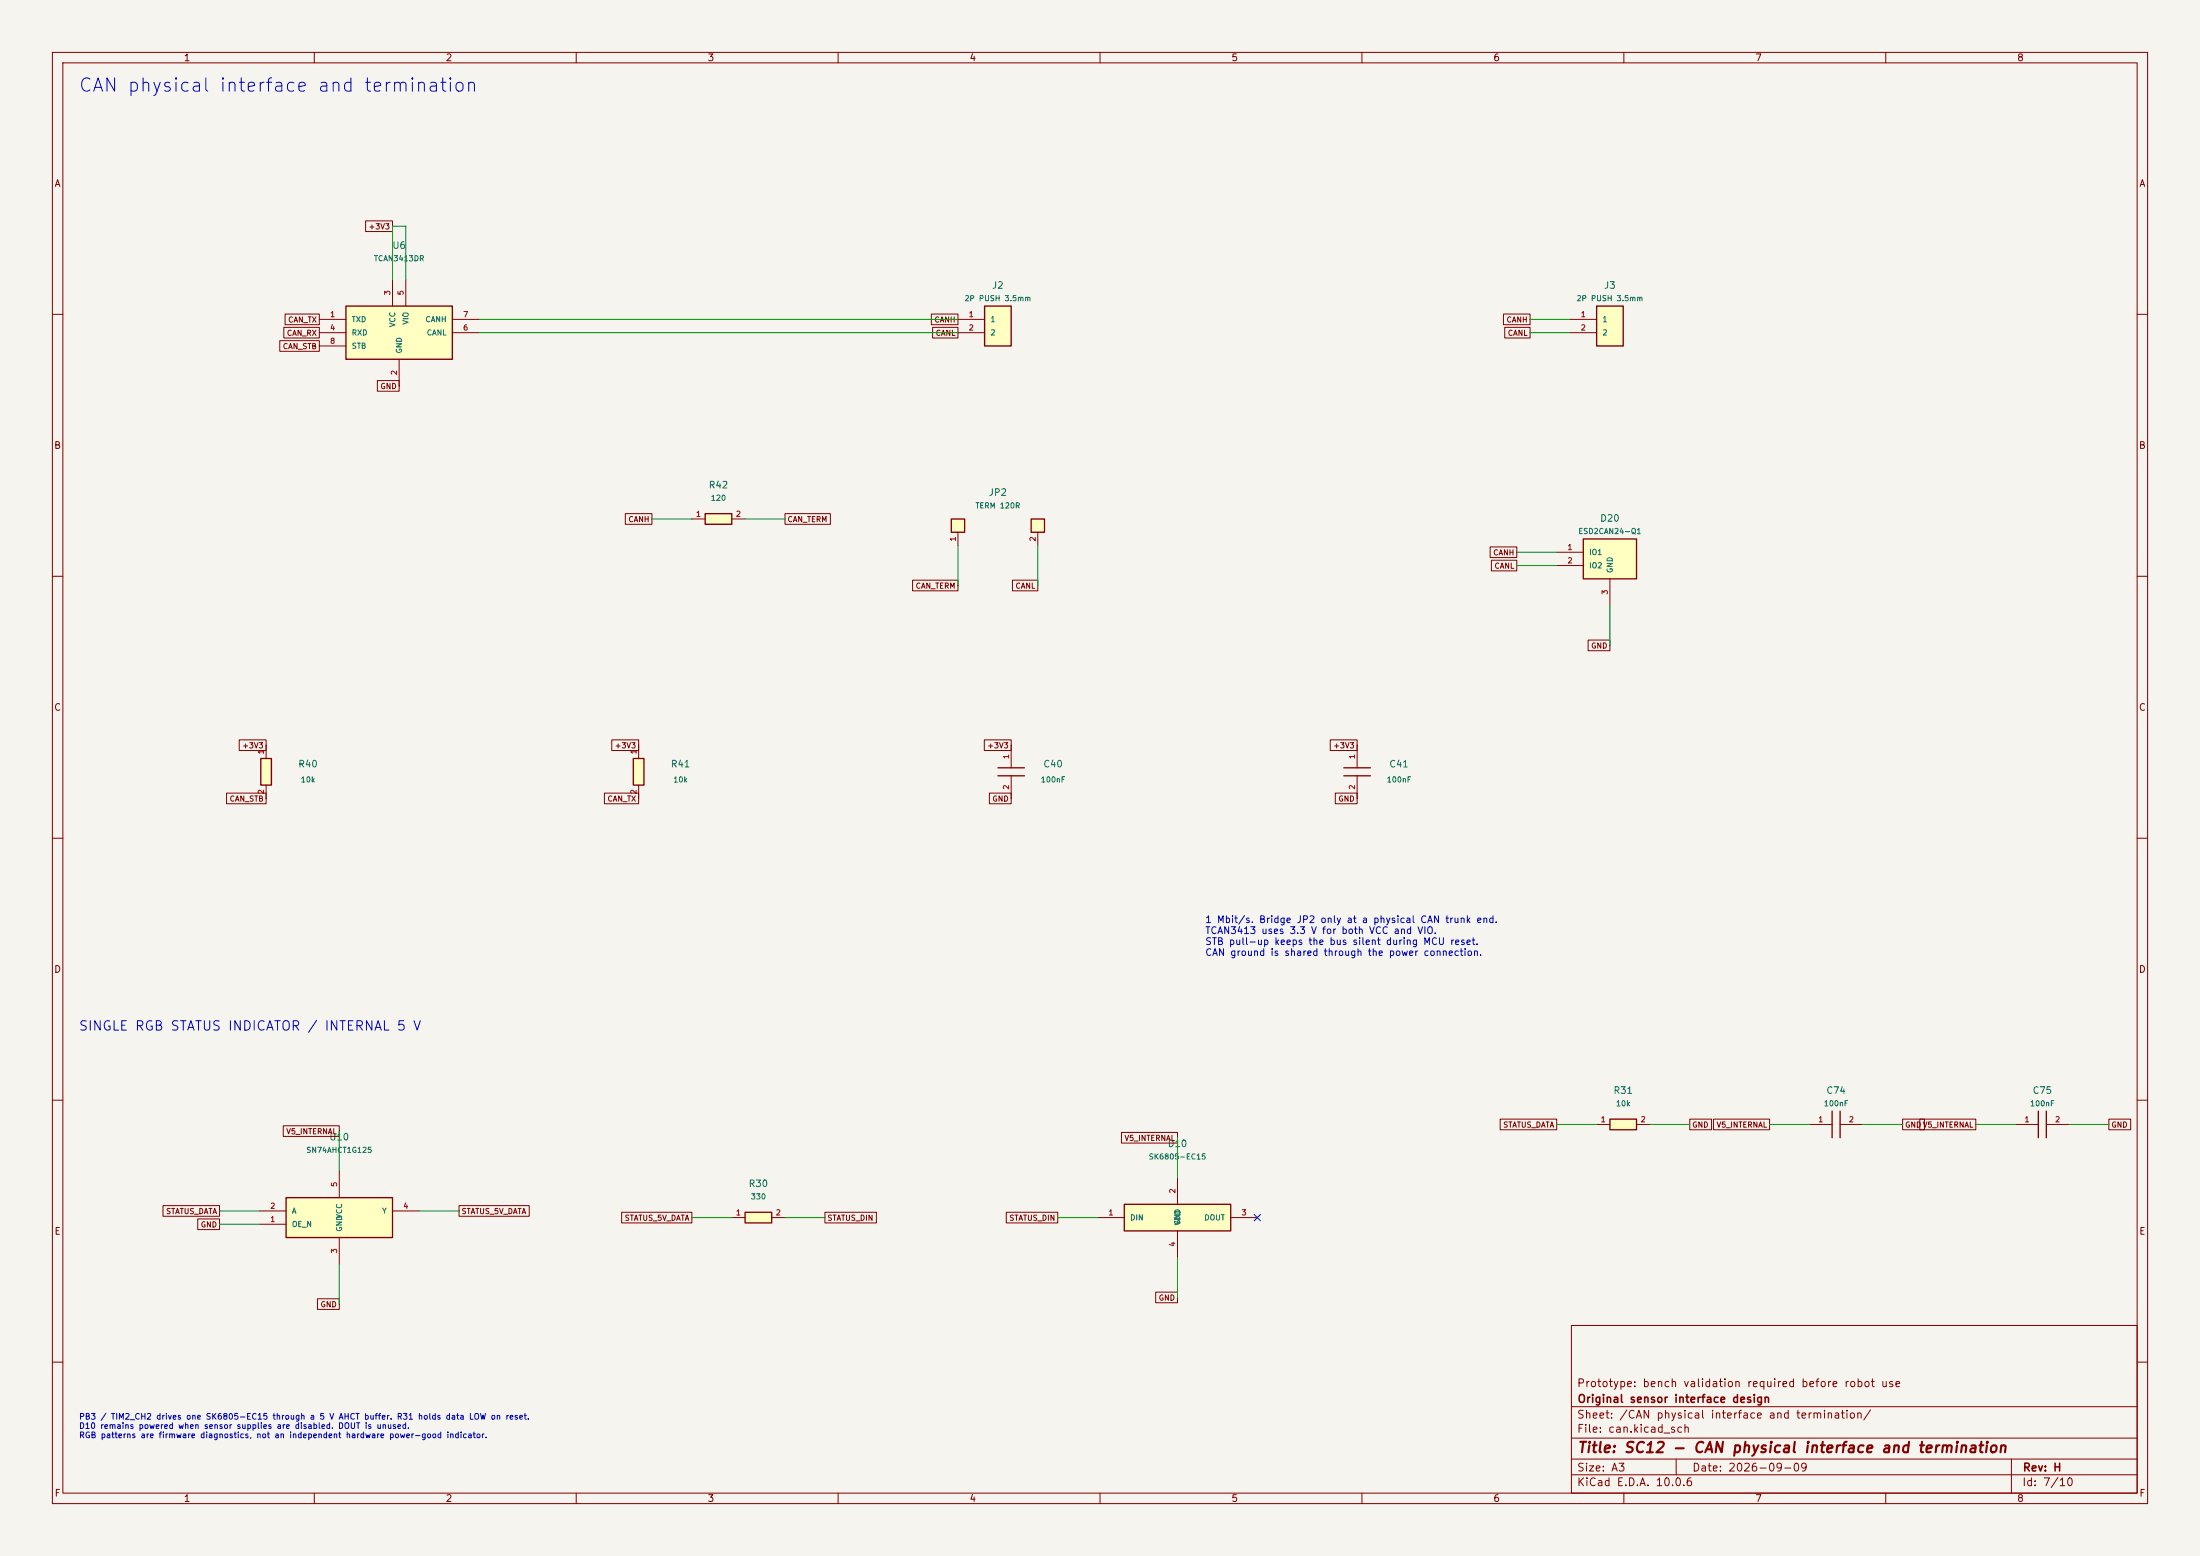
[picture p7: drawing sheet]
(kicad_sch (version 20250114) (generator "eeschema") (paper "A3")
(title_block (title "SC12 - CAN physical interface and termination") (date "2026-09-09") (rev "H") (company "Original sensor interface design") (comment 1 "Prototype: bench validation required before robot use"))
(lib_symbols
(symbol "FRC_Sensor_CAN:C" (pin_names (offset 1.016)) (in_bom yes) (on_board yes)
(property "Reference" "C" (at 0 10 0) (effects (font (size 1.27 1.27))))
(property "Value" "C" (at 0 7 0) (effects (font (size 1.27 1.27))))
(property "Footprint" "" (at 0 0 0) (effects (font (size 1.27 1.27)) (hide yes)))
(property "Datasheet" "" (at 0 0 0) (effects (font (size 1.27 1.27)) (hide yes)))
(symbol "C_1_1" (polyline (pts (xy -0.762 -2.54) (xy -0.762 2.54)) (stroke (width 0.254) (type default)) (fill (type none)))(polyline (pts (xy 0.762 -2.54) (xy 0.762 2.54)) (stroke (width 0.254) (type default)) (fill (type none)))
(pin passive line (at -5.08 0 0) (length 4.318) (name "" (effects (font (size 1.016 1.016)))) (number "1" (effects (font (size 1.016 1.016)))))
(pin passive line (at 5.08 0 180) (length 4.318) (name "" (effects (font (size 1.016 1.016)))) (number "2" (effects (font (size 1.016 1.016)))))))
(symbol "FRC_Sensor_CAN:CAN" (pin_names (offset 1.016)) (in_bom yes) (on_board yes)
(property "Reference" "U" (at 0 10 0) (effects (font (size 1.27 1.27))))
(property "Value" "CAN" (at 0 7 0) (effects (font (size 1.27 1.27))))
(property "Footprint" "" (at 0 0 0) (effects (font (size 1.27 1.27)) (hide yes)))
(property "Datasheet" "" (at 0 0 0) (effects (font (size 1.27 1.27)) (hide yes)))
(symbol "CAN_1_1" (rectangle (start -10.16 5.08) (end 10.16 -5.08) (stroke (width .254) (type default)) (fill (type background)))
(pin input line (at -15.24 2.54 0) (length 5.08) (name "TXD" (effects (font (size 1.016 1.016)))) (number "1" (effects (font (size 1.016 1.016)))))
(pin output line (at -15.24 0 0) (length 5.08) (name "RXD" (effects (font (size 1.016 1.016)))) (number "4" (effects (font (size 1.016 1.016)))))
(pin input line (at -15.24 -2.54 0) (length 5.08) (name "STB" (effects (font (size 1.016 1.016)))) (number "8" (effects (font (size 1.016 1.016)))))
(pin bidirectional line (at 15.24 2.54 180) (length 5.08) (name "CANH" (effects (font (size 1.016 1.016)))) (number "7" (effects (font (size 1.016 1.016)))))
(pin bidirectional line (at 15.24 0 180) (length 5.08) (name "CANL" (effects (font (size 1.016 1.016)))) (number "6" (effects (font (size 1.016 1.016)))))
(pin power_in line (at -1.27 10.16 270) (length 5.08) (name "VCC" (effects (font (size 1.016 1.016)))) (number "3" (effects (font (size 1.016 1.016)))))
(pin power_in line (at 1.27 10.16 270) (length 5.08) (name "VIO" (effects (font (size 1.016 1.016)))) (number "5" (effects (font (size 1.016 1.016)))))
(pin power_in line (at 0 -10.16 90) (length 5.08) (name "GND" (effects (font (size 1.016 1.016)))) (number "2" (effects (font (size 1.016 1.016)))))))
(symbol "FRC_Sensor_CAN:CAN_TVS" (pin_names (offset 1.016)) (in_bom yes) (on_board yes)
(property "Reference" "U" (at 0 10 0) (effects (font (size 1.27 1.27))))
(property "Value" "CAN_TVS" (at 0 7 0) (effects (font (size 1.27 1.27))))
(property "Footprint" "" (at 0 0 0) (effects (font (size 1.27 1.27)) (hide yes)))
(property "Datasheet" "" (at 0 0 0) (effects (font (size 1.27 1.27)) (hide yes)))
(symbol "CAN_TVS_1_1" (rectangle (start -5.08 3.81) (end 5.08 -3.81) (stroke (width .254) (type default)) (fill (type background)))
(pin passive line (at -10.16 1.27 0) (length 5.08) (name "IO1" (effects (font (size 1.016 1.016)))) (number "1" (effects (font (size 1.016 1.016)))))
(pin passive line (at -10.16 -1.27 0) (length 5.08) (name "IO2" (effects (font (size 1.016 1.016)))) (number "2" (effects (font (size 1.016 1.016)))))
(pin passive line (at 0 -8.89 90) (length 5.08) (name "GND" (effects (font (size 1.016 1.016)))) (number "3" (effects (font (size 1.016 1.016)))))))
(symbol "FRC_Sensor_CAN:CONN2" (pin_names (offset 1.016)) (in_bom yes) (on_board yes)
(property "Reference" "J" (at 0 10 0) (effects (font (size 1.27 1.27))))
(property "Value" "CONN2" (at 0 7 0) (effects (font (size 1.27 1.27))))
(property "Footprint" "" (at 0 0 0) (effects (font (size 1.27 1.27)) (hide yes)))
(property "Datasheet" "" (at 0 0 0) (effects (font (size 1.27 1.27)) (hide yes)))
(symbol "CONN2_1_1" (rectangle (start -2.54 3.81) (end 2.54 -3.81) (stroke (width .254) (type default)) (fill (type background)))
(pin passive line (at -7.62 1.27 0) (length 5.08) (name "1" (effects (font (size 1.016 1.016)))) (number "1" (effects (font (size 1.016 1.016)))))
(pin passive line (at -7.62 -1.27 0) (length 5.08) (name "2" (effects (font (size 1.016 1.016)))) (number "2" (effects (font (size 1.016 1.016)))))))
(symbol "FRC_Sensor_CAN:LED_BUFFER" (pin_names (offset 1.016)) (in_bom yes) (on_board yes)
(property "Reference" "U" (at 0 10 0) (effects (font (size 1.27 1.27))))
(property "Value" "LED_BUFFER" (at 0 7 0) (effects (font (size 1.27 1.27))))
(property "Footprint" "" (at 0 0 0) (effects (font (size 1.27 1.27)) (hide yes)))
(property "Datasheet" "" (at 0 0 0) (effects (font (size 1.27 1.27)) (hide yes)))
(symbol "LED_BUFFER_1_1" (rectangle (start -10.16 3.81) (end 10.16 -3.81) (stroke (width .254) (type default)) (fill (type background)))
(pin input line (at -15.24 1.27 0) (length 5.08) (name "A" (effects (font (size 1.016 1.016)))) (number "2" (effects (font (size 1.016 1.016)))))
(pin input line (at -15.24 -1.27 0) (length 5.08) (name "OE_N" (effects (font (size 1.016 1.016)))) (number "1" (effects (font (size 1.016 1.016)))))
(pin output line (at 15.24 1.27 180) (length 5.08) (name "Y" (effects (font (size 1.016 1.016)))) (number "4" (effects (font (size 1.016 1.016)))))
(pin power_in line (at 0 8.89 270) (length 5.08) (name "VCC" (effects (font (size 1.016 1.016)))) (number "5" (effects (font (size 1.016 1.016)))))
(pin power_in line (at 0 -8.89 90) (length 5.08) (name "GND" (effects (font (size 1.016 1.016)))) (number "3" (effects (font (size 1.016 1.016)))))))
(symbol "FRC_Sensor_CAN:R" (pin_names (offset 1.016)) (in_bom yes) (on_board yes)
(property "Reference" "R" (at 0 10 0) (effects (font (size 1.27 1.27))))
(property "Value" "R" (at 0 7 0) (effects (font (size 1.27 1.27))))
(property "Footprint" "" (at 0 0 0) (effects (font (size 1.27 1.27)) (hide yes)))
(property "Datasheet" "" (at 0 0 0) (effects (font (size 1.27 1.27)) (hide yes)))
(symbol "R_1_1" (rectangle (start -2.54 1.016) (end 2.54 -1.016) (stroke (width .254) (type default)) (fill (type background)))
(pin passive line (at -5.08 0 0) (length 2.54) (name "" (effects (font (size 1.016 1.016)))) (number "1" (effects (font (size 1.016 1.016)))))
(pin passive line (at 5.08 0 180) (length 2.54) (name "" (effects (font (size 1.016 1.016)))) (number "2" (effects (font (size 1.016 1.016)))))))
(symbol "FRC_Sensor_CAN:RGB_LED" (pin_names (offset 1.016)) (in_bom yes) (on_board yes)
(property "Reference" "U" (at 0 10 0) (effects (font (size 1.27 1.27))))
(property "Value" "RGB_LED" (at 0 7 0) (effects (font (size 1.27 1.27))))
(property "Footprint" "" (at 0 0 0) (effects (font (size 1.27 1.27)) (hide yes)))
(property "Datasheet" "" (at 0 0 0) (effects (font (size 1.27 1.27)) (hide yes)))
(symbol "RGB_LED_1_1" (rectangle (start -10.16 2.54) (end 10.16 -2.54) (stroke (width .254) (type default)) (fill (type background)))
(pin input line (at -15.24 0 0) (length 5.08) (name "DIN" (effects (font (size 1.016 1.016)))) (number "1" (effects (font (size 1.016 1.016)))))
(pin output line (at 15.24 0 180) (length 5.08) (name "DOUT" (effects (font (size 1.016 1.016)))) (number "3" (effects (font (size 1.016 1.016)))))
(pin power_in line (at 0 7.62 270) (length 5.08) (name "VDD" (effects (font (size 1.016 1.016)))) (number "2" (effects (font (size 1.016 1.016)))))
(pin power_in line (at 0 -7.62 90) (length 5.08) (name "GND" (effects (font (size 1.016 1.016)))) (number "4" (effects (font (size 1.016 1.016)))))))
(symbol "FRC_Sensor_CAN:SEL2" (pin_names (offset 1.016)) (in_bom yes) (on_board yes)
(property "Reference" "JP" (at 0 10 0) (effects (font (size 1.27 1.27))))
(property "Value" "SEL2" (at 0 7 0) (effects (font (size 1.27 1.27))))
(property "Footprint" "" (at 0 0 0) (effects (font (size 1.27 1.27)) (hide yes)))
(property "Datasheet" "" (at 0 0 0) (effects (font (size 1.27 1.27)) (hide yes)))
(symbol "SEL2_1_1" (rectangle (start -8.89 -2.54) (end -6.35 0) (stroke (width .254) (type default)) (fill (type background)))(rectangle (start 6.35 -2.54) (end 8.89 0) (stroke (width .254) (type default)) (fill (type background)))
(pin passive line (at -7.62 -5.08 90) (length 2.54) (name "" (effects (font (size 1.016 1.016)))) (number "1" (effects (font (size 1.016 1.016)))))
(pin passive line (at 7.62 -5.08 90) (length 2.54) (name "" (effects (font (size 1.016 1.016)))) (number "2" (effects (font (size 1.016 1.016))))))))
(text "CAN physical interface and termination" (at 15 15 0) (effects (font (size 2.54 2.54)) (justify left top)))
(symbol (lib_id "FRC_Sensor_CAN:CAN") (at 76.2 63.5 0) (unit 1) (in_bom yes) (on_board yes) (dnp no) (property "Reference" "U6" (at 76.2 46.84 0) (effects (font (size 1.27 1.27))))(property "Value" "TCAN3413DR" (at 76.2 49.34 0) (effects (font (size 1.016 1.016))))(property "Footprint" "FRC_Sensor_CAN:SOIC-8_3.9x4.9mm_P1.27mm" (at 76.2 63.5 0) (effects (font (size 1.27 1.27)) (hide yes)))(property "Datasheet" "" (at 76.2 63.5 0) (effects (font (size 1.27 1.27)) (hide yes)))(property "MPN" "TCAN3413DR" (at 76.2 63.5 0) (effects (font (size 1.27 1.27)) (hide yes)))(property "Notes" "" (at 76.2 63.5 0) (effects (font (size 1.27 1.27)) (hide yes)))(pin "1")(pin "4")(pin "8")(pin "7")(pin "6")(pin "3")(pin "5")(pin "2") )
(global_label "CAN_TX" (shape passive) (at 60.96 60.96 0) (effects (font (size 1.016 1.016)) (justify right)) (property "Intersheetrefs" "${INTERSHEET_REFS}" (at 60.96 60.96 0) (effects (font (size 1.27 1.27)) (hide yes))))
(global_label "CAN_RX" (shape passive) (at 60.96 63.5 0) (effects (font (size 1.016 1.016)) (justify right)) (property "Intersheetrefs" "${INTERSHEET_REFS}" (at 60.96 63.5 0) (effects (font (size 1.27 1.27)) (hide yes))))
(global_label "CAN_STB" (shape passive) (at 60.96 66.04 0) (effects (font (size 1.016 1.016)) (justify right)) (property "Intersheetrefs" "${INTERSHEET_REFS}" (at 60.96 66.04 0) (effects (font (size 1.27 1.27)) (hide yes))))
(global_label "GND" (shape passive) (at 76.2 73.66 0) (effects (font (size 1.016 1.016)) (justify right)) (property "Intersheetrefs" "${INTERSHEET_REFS}" (at 76.2 73.66 0) (effects (font (size 1.27 1.27)) (hide yes))))
(wire (pts (xy 74.93 53.34) (xy 74.93 43.18)) (stroke (width 0) (type default)))
(wire (pts (xy 74.93 43.18) (xy 77.47 43.18)) (stroke (width 0) (type default)))
(wire (pts (xy 77.47 43.18) (xy 77.47 53.34)) (stroke (width 0) (type default)))
(global_label "+3V3" (shape passive) (at 74.93 43.18 0) (effects (font (size 1.016 1.016)) (justify right)) (property "Intersheetrefs" "${INTERSHEET_REFS}" (at 74.93 43.18 0) (effects (font (size 1.27 1.27)) (hide yes))))
(symbol (lib_id "FRC_Sensor_CAN:CONN2") (at 190.5 62.230000000000004 0) (unit 1) (in_bom yes) (on_board yes) (dnp no) (property "Reference" "J2" (at 190.5 54.46 0) (effects (font (size 1.27 1.27))))(property "Value" "2P PUSH 3.5mm" (at 190.5 56.96 0) (effects (font (size 1.016 1.016))))(property "Footprint" "FRC_Sensor_CAN:Weidmuller_LSF_90_2P" (at 190.5 62.23 0) (effects (font (size 1.27 1.27)) (hide yes)))(property "Datasheet" "" (at 190.5 62.23 0) (effects (font (size 1.27 1.27)) (hide yes)))(property "MPN" "1824420000" (at 190.5 62.23 0) (effects (font (size 1.27 1.27)) (hide yes)))(property "Notes" "Horizontal /90 push-in; 8 mm strip, 7 mm pin-row spacing, two solder pins per pole." (at 190.5 62.23 0) (effects (font (size 1.27 1.27)) (hide yes)))(pin "1")(pin "2") )
(wire (pts (xy 299.72 60.96) (xy 292.1 60.96)) (stroke (width 0) (type default)))
(global_label "CANH" (shape passive) (at 292.1 60.96 0) (effects (font (size 1.016 1.016)) (justify right)) (property "Intersheetrefs" "${INTERSHEET_REFS}" (at 292.1 60.96 0) (effects (font (size 1.27 1.27)) (hide yes))))
(wire (pts (xy 299.72 63.5) (xy 292.1 63.5)) (stroke (width 0) (type default)))
(global_label "CANL" (shape passive) (at 292.1 63.5 0) (effects (font (size 1.016 1.016)) (justify right)) (property "Intersheetrefs" "${INTERSHEET_REFS}" (at 292.1 63.5 0) (effects (font (size 1.27 1.27)) (hide yes))))
(symbol (lib_id "FRC_Sensor_CAN:CONN2") (at 307.34000000000003 62.230000000000004 0) (unit 1) (in_bom yes) (on_board yes) (dnp no) (property "Reference" "J3" (at 307.34 54.46 0) (effects (font (size 1.27 1.27))))(property "Value" "2P PUSH 3.5mm" (at 307.34 56.96 0) (effects (font (size 1.016 1.016))))(property "Footprint" "FRC_Sensor_CAN:Weidmuller_LSF_90_2P" (at 307.34 62.23 0) (effects (font (size 1.27 1.27)) (hide yes)))(property "Datasheet" "" (at 307.34 62.23 0) (effects (font (size 1.27 1.27)) (hide yes)))(property "MPN" "1824420000" (at 307.34 62.23 0) (effects (font (size 1.27 1.27)) (hide yes)))(property "Notes" "Horizontal /90 push-in; 8 mm strip, 7 mm pin-row spacing, two solder pins per pole." (at 307.34 62.23 0) (effects (font (size 1.27 1.27)) (hide yes)))(pin "1")(pin "2") )
(wire (pts (xy 91.44 60.96) (xy 182.88 60.96)) (stroke (width 0) (type default)))
(wire (pts (xy 91.44 63.5) (xy 182.88 63.5)) (stroke (width 0) (type default)))
(global_label "CANH" (shape passive) (at 182.88 60.96 0) (effects (font (size 1.016 1.016)) (justify right)) (property "Intersheetrefs" "${INTERSHEET_REFS}" (at 182.88 60.96 0) (effects (font (size 1.27 1.27)) (hide yes))))
(global_label "CANL" (shape passive) (at 182.88 63.5 0) (effects (font (size 1.016 1.016)) (justify right)) (property "Intersheetrefs" "${INTERSHEET_REFS}" (at 182.88 63.5 0) (effects (font (size 1.27 1.27)) (hide yes))))
(wire (pts (xy 132.08 99.06) (xy 124.46 99.06)) (stroke (width 0) (type default)))
(global_label "CANH" (shape passive) (at 124.46 99.06 0) (effects (font (size 1.016 1.016)) (justify right)) (property "Intersheetrefs" "${INTERSHEET_REFS}" (at 124.46 99.06 0) (effects (font (size 1.27 1.27)) (hide yes))))
(wire (pts (xy 142.24 99.06) (xy 149.86 99.06)) (stroke (width 0) (type default)))
(global_label "CAN_TERM" (shape passive) (at 149.86 99.06 180) (effects (font (size 1.016 1.016)) (justify left)) (property "Intersheetrefs" "${INTERSHEET_REFS}" (at 149.86 99.06 0) (effects (font (size 1.27 1.27)) (hide yes))))
(symbol (lib_id "FRC_Sensor_CAN:R") (at 137.16 99.06 0) (unit 1) (in_bom yes) (on_board yes) (dnp no) (property "Reference" "R42" (at 137.16 92.56 0) (effects (font (size 1.27 1.27))))(property "Value" "120" (at 137.16 95.06 0) (effects (font (size 1.016 1.016))))(property "Footprint" "FRC_Sensor_CAN:R_1206_3216Metric" (at 137.16 99.06 0) (effects (font (size 1.27 1.27)) (hide yes)))(property "Datasheet" "" (at 137.16 99.06 0) (effects (font (size 1.27 1.27)) (hide yes)))(property "MPN" "1206W4F1200T5E" (at 137.16 99.06 0) (effects (font (size 1.27 1.27)) (hide yes)))(property "Notes" "Use termination only if board is the physical end of the CAN trunk." (at 137.16 99.06 0) (effects (font (size 1.27 1.27)) (hide yes)))(pin "1")(pin "2") )
(wire (pts (xy 182.88 104.14) (xy 182.88 111.76)) (stroke (width 0) (type default)))
(global_label "CAN_TERM" (shape passive) (at 182.88 111.76 0) (effects (font (size 1.016 1.016)) (justify right)) (property "Intersheetrefs" "${INTERSHEET_REFS}" (at 182.88 111.76 0) (effects (font (size 1.27 1.27)) (hide yes))))
(wire (pts (xy 198.12 104.14) (xy 198.12 111.76)) (stroke (width 0) (type default)))
(global_label "CANL" (shape passive) (at 198.12 111.76 0) (effects (font (size 1.016 1.016)) (justify right)) (property "Intersheetrefs" "${INTERSHEET_REFS}" (at 198.12 111.76 0) (effects (font (size 1.27 1.27)) (hide yes))))
(symbol (lib_id "FRC_Sensor_CAN:SEL2") (at 190.5 99.06 0) (unit 1) (in_bom no) (on_board yes) (dnp no) (property "Reference" "JP2" (at 190.5 93.98 0) (effects (font (size 1.27 1.27))))(property "Value" "TERM 120R" (at 190.5 96.52 0) (effects (font (size 1.016 1.016))))(property "Footprint" "FRC_Sensor_CAN:SolderSelector_2" (at 190.5 99.06 0) (effects (font (size 1.27 1.27)) (hide yes)))(property "Datasheet" "" (at 190.5 99.06 0) (effects (font (size 1.27 1.27)) (hide yes)))(property "MPN" "" (at 190.5 99.06 0) (effects (font (size 1.27 1.27)) (hide yes)))(property "Notes" "Default open. Bridge only at a physical CAN bus end; total bus must have exactly two terminators." (at 190.5 99.06 0) (effects (font (size 1.27 1.27)) (hide yes)))(pin "1")(pin "2") )
(wire (pts (xy 297.18 105.41) (xy 289.56 105.41)) (stroke (width 0) (type default)))
(global_label "CANH" (shape passive) (at 289.56 105.41 0) (effects (font (size 1.016 1.016)) (justify right)) (property "Intersheetrefs" "${INTERSHEET_REFS}" (at 289.56 105.41 0) (effects (font (size 1.27 1.27)) (hide yes))))
(wire (pts (xy 297.18 107.95) (xy 289.56 107.95)) (stroke (width 0) (type default)))
(global_label "CANL" (shape passive) (at 289.56 107.95 0) (effects (font (size 1.016 1.016)) (justify right)) (property "Intersheetrefs" "${INTERSHEET_REFS}" (at 289.56 107.95 0) (effects (font (size 1.27 1.27)) (hide yes))))
(wire (pts (xy 307.34 115.57) (xy 307.34 123.19)) (stroke (width 0) (type default)))
(global_label "GND" (shape passive) (at 307.34 123.19 0) (effects (font (size 1.016 1.016)) (justify right)) (property "Intersheetrefs" "${INTERSHEET_REFS}" (at 307.34 123.19 0) (effects (font (size 1.27 1.27)) (hide yes))))
(symbol (lib_id "FRC_Sensor_CAN:CAN_TVS") (at 307.34000000000003 106.68 0) (unit 1) (in_bom yes) (on_board yes) (dnp no) (property "Reference" "D20" (at 307.34 98.91 0) (effects (font (size 1.27 1.27))))(property "Value" "ESD2CAN24-Q1" (at 307.34 101.41 0) (effects (font (size 1.016 1.016))))(property "Footprint" "FRC_Sensor_CAN:SOT-23" (at 307.34 106.68 0) (effects (font (size 1.27 1.27)) (hide yes)))(property "Datasheet" "" (at 307.34 106.68 0) (effects (font (size 1.27 1.27)) (hide yes)))(property "MPN" "ESD2CAN24DBZRQ1" (at 307.34 106.68 0) (effects (font (size 1.27 1.27)) (hide yes)))(property "Notes" "" (at 307.34 106.68 0) (effects (font (size 1.27 1.27)) (hide yes)))(pin "1")(pin "2")(pin "3") )
(symbol (lib_id "FRC_Sensor_CAN:R") (at 50.8 147.32 270) (unit 1) (in_bom yes) (on_board yes) (dnp no) (property "Reference" "R40" (at 58.8 145.82 90) (effects (font (size 1.27 1.27))))(property "Value" "10k" (at 58.8 148.82 90) (effects (font (size 1.016 1.016))))(property "Footprint" "FRC_Sensor_CAN:R_0805_2012Metric" (at 50.8 147.32 0) (effects (font (size 1.27 1.27)) (hide yes)))(property "Datasheet" "" (at 50.8 147.32 0) (effects (font (size 1.27 1.27)) (hide yes)))(property "MPN" "0805W8F1002T5E" (at 50.8 147.32 0) (effects (font (size 1.27 1.27)) (hide yes)))(property "Notes" "" (at 50.8 147.32 0) (effects (font (size 1.27 1.27)) (hide yes)))(pin "1")(pin "2") )
(global_label "+3V3" (shape passive) (at 50.8 142.24 0) (effects (font (size 1.016 1.016)) (justify right)) (property "Intersheetrefs" "${INTERSHEET_REFS}" (at 50.8 142.24 0) (effects (font (size 1.27 1.27)) (hide yes))))
(global_label "CAN_STB" (shape passive) (at 50.8 152.4 0) (effects (font (size 1.016 1.016)) (justify right)) (property "Intersheetrefs" "${INTERSHEET_REFS}" (at 50.8 152.4 0) (effects (font (size 1.27 1.27)) (hide yes))))
(symbol (lib_id "FRC_Sensor_CAN:R") (at 121.92 147.32 270) (unit 1) (in_bom yes) (on_board yes) (dnp no) (property "Reference" "R41" (at 129.92 145.82 90) (effects (font (size 1.27 1.27))))(property "Value" "10k" (at 129.92 148.82 90) (effects (font (size 1.016 1.016))))(property "Footprint" "FRC_Sensor_CAN:R_0805_2012Metric" (at 121.92 147.32 0) (effects (font (size 1.27 1.27)) (hide yes)))(property "Datasheet" "" (at 121.92 147.32 0) (effects (font (size 1.27 1.27)) (hide yes)))(property "MPN" "0805W8F1002T5E" (at 121.92 147.32 0) (effects (font (size 1.27 1.27)) (hide yes)))(property "Notes" "" (at 121.92 147.32 0) (effects (font (size 1.27 1.27)) (hide yes)))(pin "1")(pin "2") )
(global_label "+3V3" (shape passive) (at 121.92 142.24 0) (effects (font (size 1.016 1.016)) (justify right)) (property "Intersheetrefs" "${INTERSHEET_REFS}" (at 121.92 142.24 0) (effects (font (size 1.27 1.27)) (hide yes))))
(global_label "CAN_TX" (shape passive) (at 121.92 152.4 0) (effects (font (size 1.016 1.016)) (justify right)) (property "Intersheetrefs" "${INTERSHEET_REFS}" (at 121.92 152.4 0) (effects (font (size 1.27 1.27)) (hide yes))))
(symbol (lib_id "FRC_Sensor_CAN:C") (at 193.04 147.32 270) (unit 1) (in_bom yes) (on_board yes) (dnp no) (property "Reference" "C40" (at 201.04 145.82 90) (effects (font (size 1.27 1.27))))(property "Value" "100nF" (at 201.04 148.82 90) (effects (font (size 1.016 1.016))))(property "Footprint" "FRC_Sensor_CAN:C_0805_2012Metric" (at 193.04 147.32 0) (effects (font (size 1.27 1.27)) (hide yes)))(property "Datasheet" "" (at 193.04 147.32 0) (effects (font (size 1.27 1.27)) (hide yes)))(property "MPN" "CL21B104KCFNNNE" (at 193.04 147.32 0) (effects (font (size 1.27 1.27)) (hide yes)))(property "Notes" "" (at 193.04 147.32 0) (effects (font (size 1.27 1.27)) (hide yes)))(pin "1")(pin "2") )
(global_label "+3V3" (shape passive) (at 193.04 142.24 0) (effects (font (size 1.016 1.016)) (justify right)) (property "Intersheetrefs" "${INTERSHEET_REFS}" (at 193.04 142.24 0) (effects (font (size 1.27 1.27)) (hide yes))))
(global_label "GND" (shape passive) (at 193.04 152.4 0) (effects (font (size 1.016 1.016)) (justify right)) (property "Intersheetrefs" "${INTERSHEET_REFS}" (at 193.04 152.4 0) (effects (font (size 1.27 1.27)) (hide yes))))
(symbol (lib_id "FRC_Sensor_CAN:C") (at 259.08 147.32 270) (unit 1) (in_bom yes) (on_board yes) (dnp no) (property "Reference" "C41" (at 267.08 145.82 90) (effects (font (size 1.27 1.27))))(property "Value" "100nF" (at 267.08 148.82 90) (effects (font (size 1.016 1.016))))(property "Footprint" "FRC_Sensor_CAN:C_0805_2012Metric" (at 259.08 147.32 0) (effects (font (size 1.27 1.27)) (hide yes)))(property "Datasheet" "" (at 259.08 147.32 0) (effects (font (size 1.27 1.27)) (hide yes)))(property "MPN" "CL21B104KCFNNNE" (at 259.08 147.32 0) (effects (font (size 1.27 1.27)) (hide yes)))(property "Notes" "" (at 259.08 147.32 0) (effects (font (size 1.27 1.27)) (hide yes)))(pin "1")(pin "2") )
(global_label "+3V3" (shape passive) (at 259.08 142.24 0) (effects (font (size 1.016 1.016)) (justify right)) (property "Intersheetrefs" "${INTERSHEET_REFS}" (at 259.08 142.24 0) (effects (font (size 1.27 1.27)) (hide yes))))
(global_label "GND" (shape passive) (at 259.08 152.4 0) (effects (font (size 1.016 1.016)) (justify right)) (property "Intersheetrefs" "${INTERSHEET_REFS}" (at 259.08 152.4 0) (effects (font (size 1.27 1.27)) (hide yes))))
(text "1 Mbit/s. Bridge JP2 only at a physical CAN trunk end.\nTCAN3413 uses 3.3 V for both VCC and VIO.\nSTB pull-up keeps the bus silent during MCU reset.\nCAN ground is shared through the power connection." (at 230 175 0) (effects (font (size 1.3 1.3)) (justify left top)))
(text "SINGLE RGB STATUS INDICATOR / INTERNAL 5 V" (at 15 195 0) (effects (font (size 1.8 1.8)) (justify left top)))
(wire (pts (xy 49.53 231.14) (xy 41.91 231.14)) (stroke (width 0) (type default)))
(global_label "STATUS_DATA" (shape passive) (at 41.91 231.14 0) (effects (font (size 1.016 1.016)) (justify right)) (property "Intersheetrefs" "${INTERSHEET_REFS}" (at 41.91 231.14 0) (effects (font (size 1.27 1.27)) (hide yes))))
(wire (pts (xy 49.53 233.68) (xy 41.91 233.68)) (stroke (width 0) (type default)))
(global_label "GND" (shape passive) (at 41.91 233.68 0) (effects (font (size 1.016 1.016)) (justify right)) (property "Intersheetrefs" "${INTERSHEET_REFS}" (at 41.91 233.68 0) (effects (font (size 1.27 1.27)) (hide yes))))
(wire (pts (xy 80.01 231.14) (xy 87.63 231.14)) (stroke (width 0) (type default)))
(global_label "STATUS_5V_DATA" (shape passive) (at 87.63 231.14 180) (effects (font (size 1.016 1.016)) (justify left)) (property "Intersheetrefs" "${INTERSHEET_REFS}" (at 87.63 231.14 0) (effects (font (size 1.27 1.27)) (hide yes))))
(wire (pts (xy 64.77 223.52) (xy 64.77 215.9)) (stroke (width 0) (type default)))
(global_label "V5_INTERNAL" (shape passive) (at 64.77 215.9 0) (effects (font (size 1.016 1.016)) (justify right)) (property "Intersheetrefs" "${INTERSHEET_REFS}" (at 64.77 215.9 0) (effects (font (size 1.27 1.27)) (hide yes))))
(wire (pts (xy 64.77 241.3) (xy 64.77 248.92)) (stroke (width 0) (type default)))
(global_label "GND" (shape passive) (at 64.77 248.92 0) (effects (font (size 1.016 1.016)) (justify right)) (property "Intersheetrefs" "${INTERSHEET_REFS}" (at 64.77 248.92 0) (effects (font (size 1.27 1.27)) (hide yes))))
(symbol (lib_id "FRC_Sensor_CAN:LED_BUFFER") (at 64.77 232.41 0) (unit 1) (in_bom yes) (on_board yes) (dnp no) (property "Reference" "U10" (at 64.77 217.02 0) (effects (font (size 1.27 1.27))))(property "Value" "SN74AHCT1G125" (at 64.77 219.52 0) (effects (font (size 1.016 1.016))))(property "Footprint" "FRC_Sensor_CAN:SOT-23-5" (at 64.77 232.41 0) (effects (font (size 1.27 1.27)) (hide yes)))(property "Datasheet" "" (at 64.77 232.41 0) (effects (font (size 1.27 1.27)) (hide yes)))(property "MPN" "SN74AHCT1G125DBVR" (at 64.77 232.41 0) (effects (font (size 1.27 1.27)) (hide yes)))(property "Notes" "5V AHCT buffer accepts 3.3V MCU data. OE_N grounded. R31 holds input LOW while MCU reset; LED is a software indicator, not an independent power-good signal." (at 64.77 232.41 0) (effects (font (size 1.27 1.27)) (hide yes)))(pin "2")(pin "1")(pin "4")(pin "5")(pin "3") )
(wire (pts (xy 139.7 232.41) (xy 132.08 232.41)) (stroke (width 0) (type default)))
(global_label "STATUS_5V_DATA" (shape passive) (at 132.08 232.41 0) (effects (font (size 1.016 1.016)) (justify right)) (property "Intersheetrefs" "${INTERSHEET_REFS}" (at 132.08 232.41 0) (effects (font (size 1.27 1.27)) (hide yes))))
(wire (pts (xy 149.86 232.41) (xy 157.48 232.41)) (stroke (width 0) (type default)))
(global_label "STATUS_DIN" (shape passive) (at 157.48 232.41 180) (effects (font (size 1.016 1.016)) (justify left)) (property "Intersheetrefs" "${INTERSHEET_REFS}" (at 157.48 232.41 0) (effects (font (size 1.27 1.27)) (hide yes))))
(symbol (lib_id "FRC_Sensor_CAN:R") (at 144.78 232.41 0) (unit 1) (in_bom yes) (on_board yes) (dnp no) (property "Reference" "R30" (at 144.78 225.91 0) (effects (font (size 1.27 1.27))))(property "Value" "330" (at 144.78 228.41 0) (effects (font (size 1.016 1.016))))(property "Footprint" "FRC_Sensor_CAN:R_0805_2012Metric" (at 144.78 232.41 0) (effects (font (size 1.27 1.27)) (hide yes)))(property "Datasheet" "" (at 144.78 232.41 0) (effects (font (size 1.27 1.27)) (hide yes)))(property "MPN" "0805W8F3300T5E" (at 144.78 232.41 0) (effects (font (size 1.27 1.27)) (hide yes)))(property "Notes" "330 ohm LED data series resistor; short local route after level buffer." (at 144.78 232.41 0) (effects (font (size 1.27 1.27)) (hide yes)))(pin "1")(pin "2") )
(wire (pts (xy 209.55 232.41) (xy 201.93 232.41)) (stroke (width 0) (type default)))
(global_label "STATUS_DIN" (shape passive) (at 201.93 232.41 0) (effects (font (size 1.016 1.016)) (justify right)) (property "Intersheetrefs" "${INTERSHEET_REFS}" (at 201.93 232.41 0) (effects (font (size 1.27 1.27)) (hide yes))))
(no_connect (at 240.03 232.41))
(wire (pts (xy 224.79 224.79) (xy 224.79 217.17)) (stroke (width 0) (type default)))
(global_label "V5_INTERNAL" (shape passive) (at 224.79 217.17 0) (effects (font (size 1.016 1.016)) (justify right)) (property "Intersheetrefs" "${INTERSHEET_REFS}" (at 224.79 217.17 0) (effects (font (size 1.27 1.27)) (hide yes))))
(wire (pts (xy 224.79 240.03) (xy 224.79 247.65)) (stroke (width 0) (type default)))
(global_label "GND" (shape passive) (at 224.79 247.65 0) (effects (font (size 1.016 1.016)) (justify right)) (property "Intersheetrefs" "${INTERSHEET_REFS}" (at 224.79 247.65 0) (effects (font (size 1.27 1.27)) (hide yes))))
(symbol (lib_id "FRC_Sensor_CAN:RGB_LED") (at 224.79 232.41 0) (unit 1) (in_bom yes) (on_board yes) (dnp no) (property "Reference" "D10" (at 224.79 218.29 0) (effects (font (size 1.27 1.27))))(property "Value" "SK6805-EC15" (at 224.79 220.79 0) (effects (font (size 1.016 1.016))))(property "Footprint" "FRC_Sensor_CAN:LED_SK6805_EC15" (at 224.79 232.41 0) (effects (font (size 1.27 1.27)) (hide yes)))(property "Datasheet" "" (at 224.79 232.41 0) (effects (font (size 1.27 1.27)) (hide yes)))(property "MPN" "SK6805-EC15" (at 224.79 232.41 0) (effects (font (size 1.27 1.27)) (hide yes)))(property "Notes" "Single addressable RGB indicator; internal 5V, independent of protected sensor rails. OPSCO A/1 pinout and GRB data. No generic WS2812 substitution; future light pipe clearance above D10." (at 224.79 232.41 0) (effects (font (size 1.27 1.27)) (hide yes)))(pin "1")(pin "3")(pin "2")(pin "4") )
(wire (pts (xy 304.8 214.63) (xy 297.18 214.63)) (stroke (width 0) (type default)))
(global_label "STATUS_DATA" (shape passive) (at 297.18 214.63 0) (effects (font (size 1.016 1.016)) (justify right)) (property "Intersheetrefs" "${INTERSHEET_REFS}" (at 297.18 214.63 0) (effects (font (size 1.27 1.27)) (hide yes))))
(wire (pts (xy 314.96 214.63) (xy 322.58 214.63)) (stroke (width 0) (type default)))
(global_label "GND" (shape passive) (at 322.58 214.63 180) (effects (font (size 1.016 1.016)) (justify left)) (property "Intersheetrefs" "${INTERSHEET_REFS}" (at 322.58 214.63 0) (effects (font (size 1.27 1.27)) (hide yes))))
(symbol (lib_id "FRC_Sensor_CAN:R") (at 309.88 214.63 0) (unit 1) (in_bom yes) (on_board yes) (dnp no) (property "Reference" "R31" (at 309.88 208.13 0) (effects (font (size 1.27 1.27))))(property "Value" "10k" (at 309.88 210.63 0) (effects (font (size 1.016 1.016))))(property "Footprint" "FRC_Sensor_CAN:R_0805_2012Metric" (at 309.88 214.63 0) (effects (font (size 1.27 1.27)) (hide yes)))(property "Datasheet" "" (at 309.88 214.63 0) (effects (font (size 1.27 1.27)) (hide yes)))(property "MPN" "0805W8F1002T5E" (at 309.88 214.63 0) (effects (font (size 1.27 1.27)) (hide yes)))(property "Notes" "10k holds RGB data LOW during MCU reset or loss of 3.3V." (at 309.88 214.63 0) (effects (font (size 1.27 1.27)) (hide yes)))(pin "1")(pin "2") )
(wire (pts (xy 345.44 214.63) (xy 337.82 214.63)) (stroke (width 0) (type default)))
(global_label "V5_INTERNAL" (shape passive) (at 337.82 214.63 0) (effects (font (size 1.016 1.016)) (justify right)) (property "Intersheetrefs" "${INTERSHEET_REFS}" (at 337.82 214.63 0) (effects (font (size 1.27 1.27)) (hide yes))))
(wire (pts (xy 355.6 214.63) (xy 363.22 214.63)) (stroke (width 0) (type default)))
(global_label "GND" (shape passive) (at 363.22 214.63 180) (effects (font (size 1.016 1.016)) (justify left)) (property "Intersheetrefs" "${INTERSHEET_REFS}" (at 363.22 214.63 0) (effects (font (size 1.27 1.27)) (hide yes))))
(symbol (lib_id "FRC_Sensor_CAN:C") (at 350.52 214.63 0) (unit 1) (in_bom yes) (on_board yes) (dnp no) (property "Reference" "C74" (at 350.52 208.13 0) (effects (font (size 1.27 1.27))))(property "Value" "100nF" (at 350.52 210.63 0) (effects (font (size 1.016 1.016))))(property "Footprint" "FRC_Sensor_CAN:C_0805_2012Metric" (at 350.52 214.63 0) (effects (font (size 1.27 1.27)) (hide yes)))(property "Datasheet" "" (at 350.52 214.63 0) (effects (font (size 1.27 1.27)) (hide yes)))(property "MPN" "CL21B104KCFNNNE" (at 350.52 214.63 0) (effects (font (size 1.27 1.27)) (hide yes)))(property "Notes" "Local 100nF bypass for U10 level buffer." (at 350.52 214.63 0) (effects (font (size 1.27 1.27)) (hide yes)))(pin "1")(pin "2") )
(wire (pts (xy 384.81 214.63) (xy 377.19 214.63)) (stroke (width 0) (type default)))
(global_label "V5_INTERNAL" (shape passive) (at 377.19 214.63 0) (effects (font (size 1.016 1.016)) (justify right)) (property "Intersheetrefs" "${INTERSHEET_REFS}" (at 377.19 214.63 0) (effects (font (size 1.27 1.27)) (hide yes))))
(wire (pts (xy 394.97 214.63) (xy 402.59 214.63)) (stroke (width 0) (type default)))
(global_label "GND" (shape passive) (at 402.59 214.63 180) (effects (font (size 1.016 1.016)) (justify left)) (property "Intersheetrefs" "${INTERSHEET_REFS}" (at 402.59 214.63 0) (effects (font (size 1.27 1.27)) (hide yes))))
(symbol (lib_id "FRC_Sensor_CAN:C") (at 389.89 214.63 0) (unit 1) (in_bom yes) (on_board yes) (dnp no) (property "Reference" "C75" (at 389.89 208.13 0) (effects (font (size 1.27 1.27))))(property "Value" "100nF" (at 389.89 210.63 0) (effects (font (size 1.016 1.016))))(property "Footprint" "FRC_Sensor_CAN:C_0805_2012Metric" (at 389.89 214.63 0) (effects (font (size 1.27 1.27)) (hide yes)))(property "Datasheet" "" (at 389.89 214.63 0) (effects (font (size 1.27 1.27)) (hide yes)))(property "MPN" "CL21B104KCFNNNE" (at 389.89 214.63 0) (effects (font (size 1.27 1.27)) (hide yes)))(property "Notes" "Local 100nF bypass for D10 addressable RGB LED." (at 389.89 214.63 0) (effects (font (size 1.27 1.27)) (hide yes)))(pin "1")(pin "2") )
(text "PB3 / TIM2_CH2 drives one SK6805-EC15 through a 5 V AHCT buffer. R31 holds data LOW on reset.\nD10 remains powered when sensor supplies are disabled. DOUT is unused.\nRGB patterns are firmware diagnostics, not an independent hardware power-good indicator." (at 15 270 0) (effects (font (size 1.1 1.1)) (justify left top)))
(embedded_fonts no))
